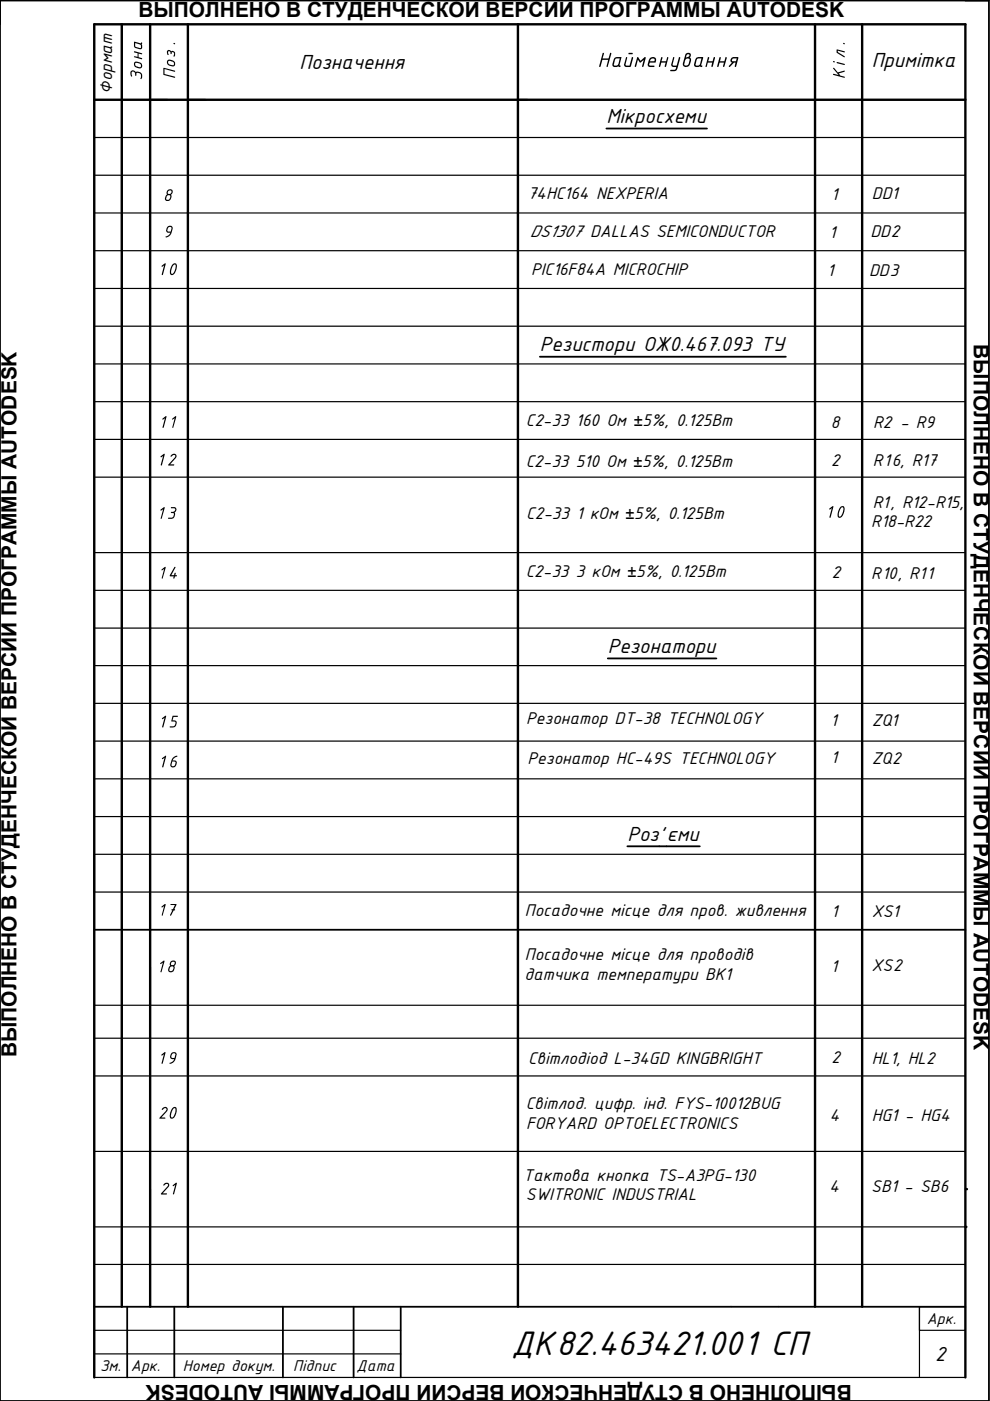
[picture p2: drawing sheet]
<svg xmlns="http://www.w3.org/2000/svg" width="210mm" height="297mm" viewBox="0 0 210 297" stroke-linecap="round" stroke-linejoin="round" font-family="sans-serif">
<path d="M25.8 5.2v271.9M31.8 5.2v271.9M39.8 5.2v271.9M109.8 5.2v271.9M172.8 5.2v271.9M182.8 5.2v271.9M20 21.2h184.7M20 292v-286.8h184.7v286.8" fill="none" stroke="#000" stroke-width=".51"/>
<g fill="#000">
<circle cx="204.8" cy="252.1" r=".25"/>
<circle cx="204.7" cy="260.1" r=".25"/>
</g>
<g fill="none" stroke="#000" stroke-width=".25">
<path d="M20 37.2h184.7M20 29.2h184.7M20 53.2h184.7M20 45.2h184.7M20 69.2h184.7M20 61.2h184.7M20 77.2h184.7M20 93.2h184.7M20 85.2h184.7M20 117.2h184.7M20 101.2h184.7M20 133.2h184.7"/>
<path d="M20 125.2h184.7M20 157.1h184.7M20 149.1h184.7M20 141.1h184.7M20 173.1h184.7M20 165.1h184.7M20 181.1h184.7M20 189.1h184.7M20 213.1h184.7M20 228.1h184.7M20 220.1h184.7M20 244.1h184.7"/>
<path d="M20 268.1h184.7M20 260.1h184.7"/>
</g>
<g fill="none" stroke="#000" stroke-width=".38">
<path d="M0 .1v296.9h209.7v-296.9h-5M209.7 .1h-209.7v5.1M31.8 21.2h3.7M39.8 21.2h3.8M109.8 21.2h2M128.6 27.2h21.3M114.5 75.6h52.1M128.9 139.6h23M133 179.4h15.4M20 197.1h184.7M20 181.1v8M31.8 205.1v8"/>
<path d="M31.8 252.1v8M20 277.1h184.7M27 277.1v14.9M37 277.1v14.9M60 277.1v14.9M75 277.1v14.9M85 277.1v14.9"/>
</g>
<!-- layer: 0 -->
<path d="M40 277h.1M154.9 277h.1M165 277h.1M194.9 277.1v5h9.8M204.7 277.1h-9.8v14.9M20 292h184.7M20 282.1h65M20 287h65" fill="none" stroke="#000" stroke-width=".25"/>
<path d="M155.2 12.2l.2-.1 1.1 .1-.5 2h-.2l.2-.9h-.4l-.9 .9-.2-.1 .7-.8-.3-.4zM155.4 12.4v.1a.26 .26 0 0 0-.2 .3 .26 .26 0 0 0 .2 .2h.6l.2-.6z" fill="#000"/>
<text font-size="7.8" x="108.5" y="287.4">ДК82.463421.001 СП</text>
<g font-size="4.7">
<text x="63.5" y="14.6">Позначення</text>
<text x="126.7" y="14.2">Найменування</text>
<text x="184.9" y="14.2">Примітка</text>
<text x="128.6" y="26">Мікросхеми</text>
<text x="114.5" y="74.5">Резистори ОЖ0.467.093 ТУ</text>
<text x="128.9" y="138.4">Резонатори</text>
<text x="133" y="178.3">Роз'єми</text>
<text x="198.3" y="288.5">2</text>
</g>
<g font-size="4.4">
<text x="29.3" y="3.6">ВЫПОЛНЕНО В СТУДЕНЧЕСКОЙ ВЕРСИИ ПРОГРАММЫ AUTODESK</text>
<text x="206.5" y="73" transform="rotate(90 206.5 73)">ВЫПОЛНЕНО В СТУДЕНЧЕСКОЙ ВЕРСИИ ПРОГРАММЫ AUTODESK</text>
<text x="3.5" y="224.2" transform="rotate(-90 3.5 224.2)">ВЫПОЛНЕНО В СТУДЕНЧЕСКОЙ ВЕРСИИ ПРОГРАММЫ AUTODESK</text>
<text x="180.6" y="293.6" transform="rotate(-180 180.6 293.6)">ВЫПОЛНЕНО В СТУДЕНЧЕСКОЙ ВЕРСИИ ПРОГРАММЫ AUTODESK</text>
</g>
<g font-size="3.9">
<text x="30.1" y="17.2" transform="rotate(-90 30.1 17.2)">Зона</text>
<text x="37.1" y="16.8" transform="rotate(-90 37.1 16.8)">Поз.</text>
<text x="179.1" y="16.8" transform="rotate(-90 179.1 16.8)">Кіл.</text>
<text x="23.8" y="19.8" transform="rotate(-90 23.8 19.8)">Формат</text>
<text x="34.4" y="42.6">8</text>
<text x="111.9" y="42.2">74HC164 NEXPERIA</text>
<text x="176.1" y="42.5">1</text>
<text x="184.9" y="42.3">DD1</text>
<text x="34.5" y="50.4">9</text>
<text x="112.3" y="50.2">DS1307 DALLAS SEMICONDUCTOR</text>
<text x="175.6" y="50.5">1</text>
<text x="184.5" y="50.3">DD2</text>
<text x="33.3" y="58.3">10</text>
<text x="112.6" y="58.3">PIC16F84A MICROCHIP</text>
<text x="175.2" y="58.4">1</text>
<text x="184.3" y="58.5">DD3</text>
<text x="33.5" y="90.7">11</text>
<text x="111.5" y="90.4">С2-33 160 Ом ±5%, 0.125Вт</text>
<text x="176" y="90.8">8</text>
<text x="185.1" y="90.7">R2 - R9</text>
<text x="33.1" y="98.7">12</text>
<text x="111.5" y="99">С2-33 510 Ом ±5%, 0.125Вт</text>
<text x="176" y="98.8">2</text>
<text x="185.1" y="98.7">R16, R17</text>
<text x="185" y="107.7">R1, R12-R15,</text>
<text x="33.1" y="110">13</text>
<text x="111.6" y="110.1">С2-33 1 кОм ±5%, 0.125Вт</text>
<text x="174.9" y="109.8">10</text>
<text x="184.7" y="111.8">R18-R22</text>
<text x="33.3" y="122.7">14</text>
<text x="111.5" y="122.3">С2-33 3 кОм ±5%, 0.125Вт</text>
<text x="176.1" y="122.5">2</text>
<text x="184.7" y="122.7">R10, R11</text>
<text x="33.4" y="154.2">15</text>
<text x="111.5" y="153.6">Резонатор DT-38 TECHNOLOGY</text>
<text x="175.9" y="153.9">1</text>
<text x="184.8" y="154">ZQ1</text>
<text x="176" y="161.8">1</text>
<text x="184.8" y="162">ZQ2</text>
<text x="33.4" y="162.7">16</text>
<text x="111.8" y="162">Резонатор HC-49S TECHNOLOGY</text>
<text x="33.3" y="194.2">17</text>
<text x="111.3" y="194.2">Посадочне місце для пров. живлення</text>
<text x="176.1" y="194.4">1</text>
<text x="184.8" y="194.3">XS1</text>
<text x="111.3" y="203.5">Посадочне місце для проводів</text>
<text x="33" y="206.1">18</text>
<text x="111.2" y="207.7">датчика температури BK1</text>
<text x="176" y="206">1</text>
<text x="184.8" y="205.9">XS2</text>
<text x="33.3" y="225.6">19</text>
<text x="112" y="225.6">Світлодіод L-34GD KINGBRIGHT</text>
<text x="176.1" y="225.5">2</text>
<text x="184.8" y="225.6">HL1, HL2</text>
<text x="33.3" y="237.2">20</text>
<text x="111.5" y="235.2">Світлод. цифр. інд. FYS-10012BUG</text>
<text x="111.6" y="239.4">FORYARD OPTOELECTRONICS</text>
<text x="175.7" y="237.7">4</text>
<text x="184.8" y="237.7">HG1 - HG4</text>
<text x="111" y="250.3">Тактова кнопка TS-A3PG-130</text>
<text x="33.6" y="253.3">21</text>
<text x="111.5" y="254.5">SWITRONIC INDUSTRIAL</text>
<text x="175.6" y="252.8">4</text>
<text x="184.7" y="252.8">SB1 - SB6</text>
</g>
<g font-size="3.6">
<text x="196.5" y="280.6">Арк.</text>
<text x="21.3" y="290.8">Зм.</text>
<text x="27.8" y="290.6">Арк.</text>
<text x="38.8" y="290.8">Номер докум.</text>
<text x="62.2" y="290.8">Підпис</text>
<text x="75.6" y="290.8">Дата</text>
</g>
</svg>
